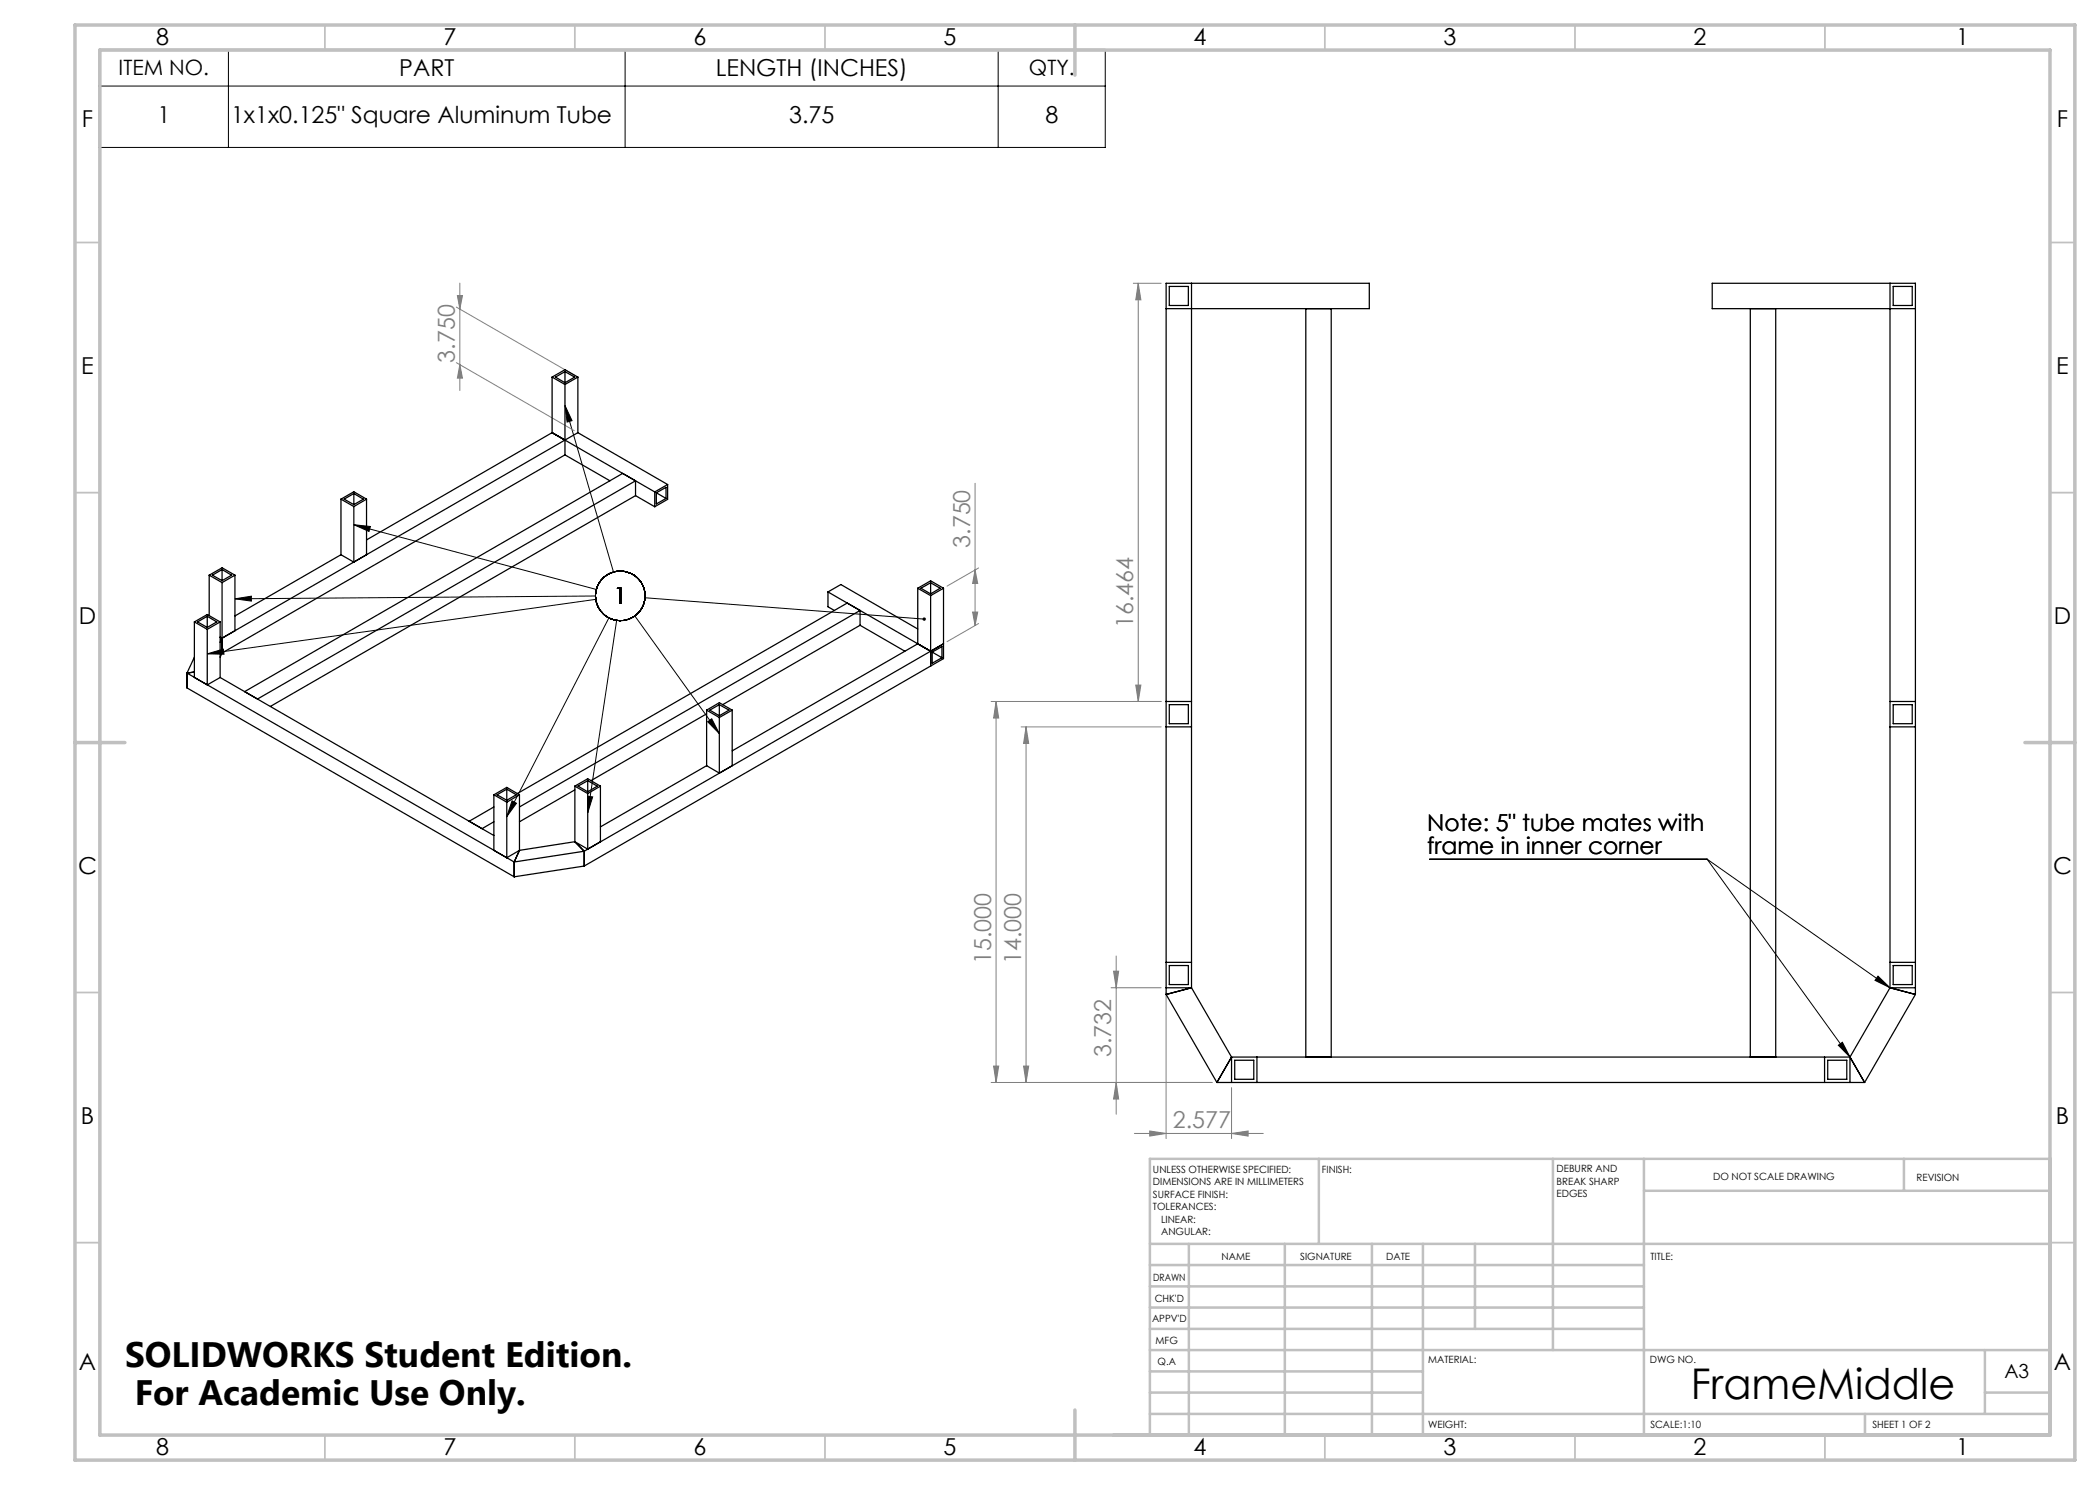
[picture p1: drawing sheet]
<svg xmlns="http://www.w3.org/2000/svg" width="420mm" height="297mm" viewBox="0 0 420 297" stroke-linecap="round" stroke-linejoin="round" font-family="sans-serif">
<g fill="none" stroke="#000" stroke-width=".2">
<path d="M19.8 9.9h201.3v19.6h-201.3zM19.8 17.2h201.3M45.7 9.9v19.6M125 9.9v19.6M199.6 9.9v19.6M113 81.1l1.4 3-1 .3zM113 81.1l9.7 33.3M47 119.8l3.3-.6v1zM70.8 104.9l3.3 .4-.3 1zM70.8 104.9l48.5 13M119.1 119.2l-72.1 .6M119.2 119.9l-77.7 10.9"/>
<path d="M129 119.6l55.8 4.2M41.5 130.8l3.2-1 .1 1zM121.8 123.6l-20.4 39.7M123.3 124.1l-5.8 38.5M127 123.2l16.9 23.5M117.5 159.2l1 .2-1 3.2zM141.5 144.4l.8-.6 1.6 2.9zM102.4 160.2l.9 .5-1.9 2.6zM285.9 171.8h55.5M341.4 171.8l28.6 39.6M341.4 171.8l36.6 25.8M375.6 195.2l2.4 2.4-3-1.5z"/>
<path d="M367.7 209.1l.8-.6 1.5 2.9z"/>
<circle cx="124.1" cy="119.2" r="5"/>
</g>
<g fill="none" stroke="#808080" stroke-width=".2">
<path d="M91.5 59.1h1l-.5 2.7zM92 56.6v21.5M226.7 56.7h5.5M227.6 56.7l.6 3.3h-1zM227.6 56.7v83.6M91.3 72.5l23.6 13.6M91.3 61.4l23.6 13.6M92 72.9l.5 2.7h-1zM195 96.7v28.4M195 114l.5 2.7h-1zM195.7 113.6l-6.3 3.6M194.5 122.4h1l-.5 2.7z"/>
<path d="M195.7 124.7l-6.3 3.6M227.2 137h1l-.6 3.3zM198.2 140.3h34M199.2 140.3l.5 3.3h-1zM199.2 140.3v76.2M204.2 145.4h28M205.2 145.4l.5 3.3h-1zM205.2 145.4v71.1M222.2 197.6h10M222.7 194.2h1l-.5 3.4zM223.2 191.2v31.6M233.2 198.5v29.2"/>
<path d="M198.2 216.5h44.2M198.7 213.2h1l-.5 3.3zM204.7 213.2h1l-.5 3.3zM223.2 216.5l.5 3.3h-1zM246.3 217.5v10.2M226.9 226.7h25.8M229.9 226.2l3.3 .5-3.3 .5zM246.3 226.7l3.3-.5v1z"/>
</g>
<g fill="none" stroke="#c0c0c0" stroke-width=".35">
<path d="M65 5v5M115 5v5M165 5v5M265 5v5M315 5v5M365 5v5M15 48.5h5M410 48.5h5M15 98.5h5M410 98.5h5M15 198.5h5M410 198.5h5"/>
<path d="M15 248.5h5M410 248.5h5M65 287v5M115 287v5M165 287v5M265 287v5M315 287v5M365 287v5"/>
</g>
<g fill="none" stroke="#c0c0c0" stroke-width=".5">
<path d="M263.8 231.8v17M310.6 231.8v38.2M328.8 231.8v55.2M328.8 238.2h81.2M380.8 231.8v6.4M410 231.8h-180v55.2M230 248.8h180M230 257.3h98.8M230 253h98.8M237.8 248.8v38.2M257 248.8v38.2M274.4 248.8v38.2"/>
<path d="M284.6 248.8v38.2M295 248.8v17M230 265.8h98.8M230 261.5h98.8M230 278.5h54.6M230 274.3h54.6M230 270h180M397 278.5h13M397 270v12.8M230 282.8h180M373 282.8v4.2"/>
</g>
<path d="M15 5h400v287h-400zM20 10h390v277h-390zM215 5v10M15 148.5h10M405 148.5h10M215 282v10" fill="none" stroke="#c0c0c0" stroke-width=".7"/>
<path d="M184.6 123.6a.33 .33 0 0 0 .1 .5 .33 .33 0 0 0 .5-.2l-.4-.1 .4 .1a.34 .34 0 0 0-.2-.4 .34 .34 0 0 0-.4 .1zM47 119.8l3.3-.6v1zM41.5 130.8l3.2-1 .1 1zM102.4 160.2l.9 .5-1.9 2.6zM117.5 159.2l1 .2-1 3.2zM113 81.1l1.4 3-1 .3zM141.5 144.4l.8-.6 1.6 2.9zM70.8 104.9l3.3 .4-.3 1zM367.7 209.1l.8-.6 1.5 2.9zM375.6 195.2l2.4 2.4-3-1.5z" fill="#000"/>
<g fill="#808080">
<path d="M246.3 226.7l3.3-.5v1zM229.9 226.2l3.3 .5-3.3 .5z"/>
<path d="M92 72.9l.5 2.7h-1zM91.5 59.1h1l-.5 2.7zM198.7 213.2h1l-.5 3.3zM199.2 140.3l.5 3.3h-1z"/>
<path d="M195 114l.5 2.7h-1zM194.5 122.4h1l-.5 2.7zM222.7 194.2h1l-.5 3.4zM223.2 216.5l.5 3.3h-1zM227.6 56.7l.6 3.3h-1zM227.2 137h1l-.6 3.3zM205.2 145.4l.5 3.3h-1zM204.7 213.2h1l-.5 3.3z"/>
</g>
<g fill="none" stroke="#000" stroke-width=".25">
<path d="M233.9 57.3h3.8v3.8h-3.8zM238.3 56.7v140.9M378 56.7v140.9M378.6 57.3h3.8v3.8h-3.8zM110.4 75.4l2.6-1.5 2.6 1.5M110.4 75.4l2.6 1.5M110.4 75.4v11.1M113 74.3v2.2M113 76.9v14.1M113 74.3l-1.9 1.1 1.9 1.1M113 74.3l1.9 1.1-1.9 1.1M115.6 75.4v11.1"/>
<path d="M115.6 75.4l-2.6 1.5M233.2 61.7h40.7v-5h-40.7v142.2M261.2 61.7v149.7M266.2 61.7v149.7M350.1 61.7v149.7M355.1 61.7v149.7M383.1 61.7h-40.7v-5h40.7v142.2M68.2 99.8v11.1M68.2 99.8l2.6 1.5M68.2 99.8l2.6-1.4 2.5 1.4M70.8 98.7v2.2M70.8 98.7l-2 1.1 2 1.1"/>
<path d="M70.8 98.7l1.9 1.1-1.9 1.1M73.3 99.8v11.1l-2.5 1.5M73.3 99.8l-2.5 1.5M110.4 86.5l20.6 11.9M110.4 86.5l-37.1 21.5M113 91l9 5.2M113 91l-68.6 39.6M115.6 86.5l17.9 10.4M115.6 86.5l-71.2 41.1M124.5 94.7l-75.6 43.6M127.1 99.1l3.9 2.2M127.1 99.1v-2.9l-75.6 43.6"/>
<path d="M127.1 99.1l-73 42.2M131 98.4v2.9M131.3 98.6l1.9-1.1v2.2M131.3 98.6v2.2l1.9-1.1M131.3 98.6l1.9 1.1M133.5 96.9l-2.5 1.5M133.5 96.9v3l-2.5 1.4M41.8 115v8.1M41.8 115l2.6 1.5M41.8 115l2.6-1.4 2.6 1.4M44.4 113.9v2.2M44.4 116.5v14.1"/>
<path d="M44.4 113.9l1.9 1.1-1.9 1.1M44.4 113.9l-1.9 1.1 1.9 1.1M47 115l-2.6 1.5M47 115v11.1l-2.6 1.5M68.2 110.9l-21.2 12.3M68.2 110.9l2.6 1.5M70.8 101.3v11.1M165.6 118.4l20.5 11.8M165.6 118.4l2.6-1.5 15.4 8.9M165.6 118.4v3l1.3 .7M183.6 117.6v11.2l-37.2 21.4M183.6 117.6l2.5-1.4 2.6 1.4"/>
<path d="M183.6 117.6l2.5 1.5M186.1 116.6v2.2M186.1 119.1v14.1M186.1 116.6l1.9 1-1.9 1.2M186.1 116.6l-1.9 1 1.9 1.2M188.7 117.6v14.1l-2.6 1.5M188.7 117.6l-2.6 1.5M37.4 134.6l65.4 37.8M37.4 134.6v3l65.4 37.8M38.9 134.4l-1.5 .2M38.9 131.4l-1.5 3.2M38.9 124.4l2.6 1.5"/>
<path d="M38.9 124.4v11.1M38.9 124.4l2.6-1.5 2.5 1.5M41.5 125.9v11.1l2.5-1.5M41.5 123.3v2.2M41.5 123.3l-2 1.1 2 1.1M41.5 123.3l1.9 1.1-1.9 1.1M44 135.5l54.8 31.6M44 127.5l.4 .1M44 127.4l.4 .2M44 124.4v11.1M44 124.4l-2.5 1.5M44.4 127.6l-.4 .9"/>
<path d="M44.4 130.6l-.4 .8M169.4 120.6l-65.9 38.1M172 125.1l9 5.1M172 125.1v-3l-68.1 39.3M172 125.1l-27.5 15.8M186.1 130.2l-69.3 40M186.1 133.2l-69.3 40M186.4 130.4l2-1.1v2.2M186.4 130.4v2.2l2-1.1M186.4 130.4l2 1.1M188.7 128.8l-2.6 1.4M98.8 159v11.1"/>
<path d="M98.8 159l2.6 1.4M98.8 159l2.6-1.5 2.5 1.5M101.4 157.8v2.3M101.4 157.8l1.9 1.2-1.9 1.1M101.4 157.8l-2 1.2 2 1.1M103.9 159l-2.5 1.4M103.9 159v11.1M115 158l-11.1 6.4M115 157.2l2.5-1.5 2.6 1.5M115 157.2l2.5 1.5M115 157.2v11.1M117.5 156.1l2 1.1-2 1.2"/>
<path d="M117.5 156.1l-1.9 1.1 1.9 1.2M117.5 156.1v2.3M117.5 158.7v11.1M120.1 157.2l-2.6 1.5M120.1 157.2v11.1l-2.6 1.5M141.3 142.8l-23.1 13.3M141.3 153.1l-21.2 12.3M141.3 142l2.6-1.5 2.5 1.5M141.3 142l2.6 1.5M141.3 142v11.1M141.3 153.1l2.6 1.5M143.9 140.9l1.9 1.1-1.9 1.2"/>
<path d="M143.9 140.9l-1.9 1.1 1.9 1.2M143.9 140.9v2.3M143.9 143.5v11.1M146.4 142l-2.5 1.5M146.4 142v11.1l-2.5 1.5M233.2 145.4h5.1M233.2 140.3h5.1M233.9 140.9h3.8v3.8h-3.8zM378 145.4h5.1M378 140.3h5.1M378.6 140.9h3.8v3.8h-3.8zM98.8 161.4l-5 2.8 2.6 1.5 2.4-1.3"/>
<path d="M101.4 160.4v11.2l2.5-1.5M102.8 172.4v3M103.9 170.1l-1.1 2.3M115 168.3l1.8 1.9M115 168.3l-11.1 1.8M115 168.3l2.5 1.5M116.8 170.2v3M116.8 170.2l-14 2.2M116.8 173.2l-14 2.2M233.2 198.9l10.2 17.6M233.2 192.5h5.1M233.2 197.6h5.1"/>
<path d="M233.9 193.1h3.8v3.8h-3.8zM238.3 197.6l-5.1 1.3M238.3 197.6l8 13.8M378 197.6l5.1 1.3M378 197.6l-8 13.8M378 192.5h5.1M378 197.6h5.1M378.6 193.1h3.8v3.8h-3.8zM383.1 198.9l-10.2 17.6M243.4 216.5h129.5M246.3 211.4h123.7M246.3 211.4l-2.9 5.1"/>
<path d="M246.3 211.4v5.1M246.9 212.1h3.9v3.8h-3.9zM251.4 211.4v5.1M364.9 211.4v5.1M365.5 212.1h3.9v3.8h-3.9zM370 211.4l2.9 5.1M370 211.4v5.1"/>
</g>
<text font-size="8.5" x="338.2" y="279.7">FrameMiddle</text>
<g font-size="7.1">
<text x="25" y="273.3">SOLIDWORKS Student Edition.</text>
<text x="26.9" y="281">For Academic Use Only.</text>
</g>
<g font-size="4.7">
<text x="31.2" y="9">8</text>
<text x="88.7" y="9">7</text>
<text x="138.7" y="9">6</text>
<text x="188.7" y="9">5</text>
<text x="238.7" y="9">4</text>
<text x="288.7" y="9">3</text>
<text x="338.7" y="9">2</text>
<text x="391.2" y="9">1</text>
<text x="79.9" y="15.2">PART</text>
<text x="143.1" y="15.2">LENGTH (INCHES)</text>
<text x="16.4" y="25.5">F</text>
<text x="31.5" y="24.6">1</text>
<text x="46.2" y="24.6">1x1x0.125&quot; Square Aluminum Tube</text>
<text x="157.8" y="24.6">3.75</text>
<text x="209.1" y="24.6">8</text>
<text x="411.4" y="25.5">F</text>
<text x="16.2" y="74.7">E</text>
<text x="411.2" y="74.7">E</text>
<text x="15.8" y="124.7">D</text>
<text x="122.8" y="120.9">1</text>
<text x="410.8" y="124.7">D</text>
<text x="285.4" y="166.2">Note: 5&quot; tube mates with</text>
<text x="285.4" y="170.8">frame in inner corner</text>
<text x="15.6" y="174.7">C</text>
<text x="410.6" y="174.7">C</text>
<text x="16.2" y="224.7">B</text>
<text x="411.2" y="224.7">B</text>
<text x="15.8" y="274">A</text>
<text x="410.8" y="274">A</text>
<text x="31.2" y="291">8</text>
<text x="88.7" y="291">7</text>
<text x="138.7" y="291">6</text>
<text x="188.7" y="291">5</text>
<text x="238.7" y="291">4</text>
<text x="288.7" y="291">3</text>
<text x="338.7" y="291">2</text>
<text x="391.2" y="291">1</text>
</g>
<g font-size="4.7" fill="#808080">
<text x="91" y="72.5" transform="rotate(-90 91 72.5)">3.750</text>
<text x="194" y="109.6" transform="rotate(-90 194 109.6)">3.750</text>
<text x="226.7" y="125.6" transform="rotate(-90 226.7 125.6)">16.464</text>
<text x="198.2" y="192.8" transform="rotate(-90 198.2 192.8)">15.000</text>
<text x="204.2" y="192.8" transform="rotate(-90 204.2 192.8)">14.000</text>
<text x="222.2" y="211.5" transform="rotate(-90 222.2 211.5)">3.732</text>
<text x="234.6" y="225.7">2.577</text>
</g>
<g font-size="4.2">
<text x="23.7" y="15.1">ITEM NO.</text>
<text x="205.8" y="15.1">QTY.</text>
</g>
<text font-size="3.9" x="400.9" y="275.5">A3</text>
<g font-size="2">
<text x="230.6" y="234.6">UNLESS OTHERWISE SPECIFIED:</text>
<text x="230.6" y="237.1">DIMENSIONS ARE IN MILLIMETERS</text>
<text x="230.6" y="239.6">SURFACE FINISH:</text>
<text x="264.4" y="234.6">FINISH:</text>
<text x="311.3" y="234.5">DEBURR AND</text>
<text x="311.3" y="237">BREAK SHARP</text>
<text x="311.3" y="239.5">EDGES</text>
<text x="342.6" y="236">DO NOT SCALE DRAWING</text>
<text x="383.3" y="236.2">REVISION</text>
<text x="230.6" y="242.1">TOLERANCES:</text>
<text x="232.2" y="244.6">LINEAR:</text>
<text x="232.2" y="247.1">ANGULAR:</text>
<text x="244.3" y="252">NAME</text>
<text x="260" y="251.9">SIGNATURE</text>
<text x="277.2" y="251.9">DATE</text>
<text x="330.1" y="251.9">TITLE:</text>
<text x="230.6" y="256.1">DRAWN</text>
<text x="230.9" y="260.3">CHK'D</text>
<text x="230.4" y="264.4">APPV'D</text>
<text x="231.1" y="268.8">MFG</text>
<text x="231.5" y="273">Q.A</text>
<text x="285.6" y="272.5">MATERIAL:</text>
<text x="330" y="272.5">DWG NO.</text>
<text x="285.6" y="285.5">WEIGHT:</text>
<text x="330.1" y="285.6">SCALE:1:10</text>
<text x="374.5" y="285.6">SHEET 1 OF 2</text>
</g>
</svg>
